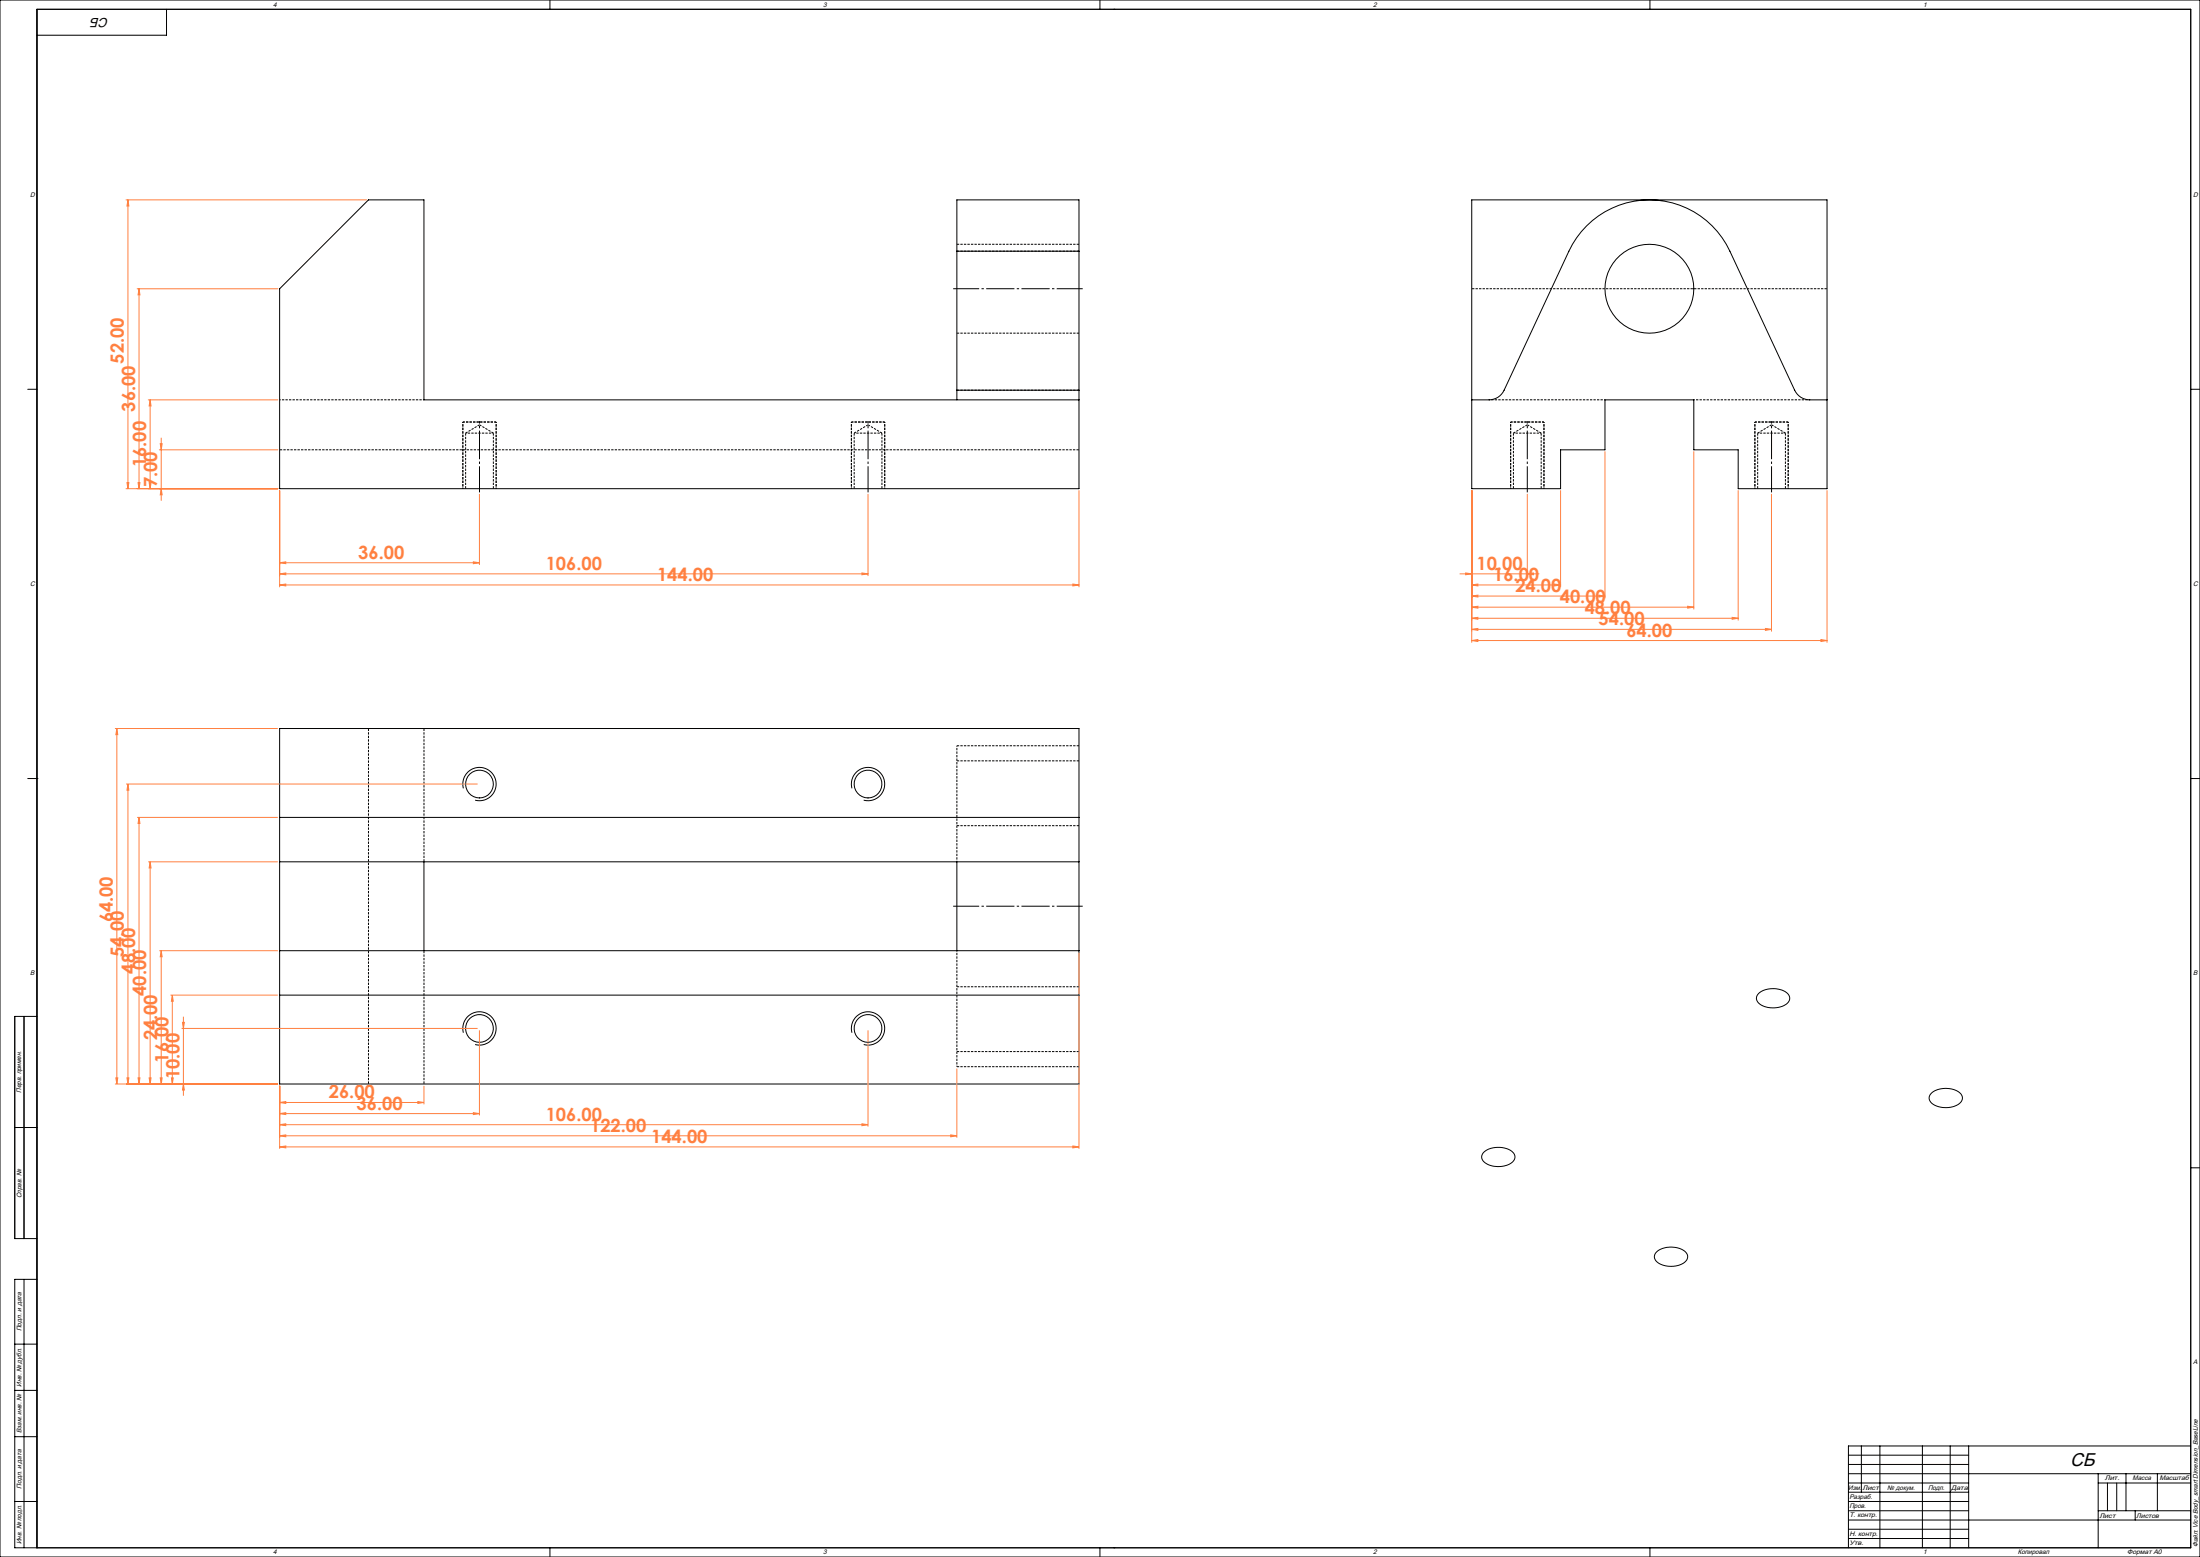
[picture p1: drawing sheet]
<svg xmlns="http://www.w3.org/2000/svg" width="1189mm" height="841mm" viewBox="0 0 1189 841" stroke-linecap="round" stroke-linejoin="round" font-family="sans-serif">
<path d="M267 234h-15M477 234h-15M833 234h-15M965 234h-15" fill="none" stroke="#000" stroke-width=".54" stroke-dasharray="1.3 .6" stroke-dashoffset=".8" stroke-linecap="butt"/>
<g fill="none" stroke="#000" stroke-width=".54" stroke-dasharray="1.3 .6" stroke-dashoffset="-.1" stroke-linecap="butt">
<path d="M795 156h192M252 234v30M462 234v30M818 234v30M950 234v30M583 243h-432M267 264v-30M477 264v-30M833 264v-30M965 264v-30M229 393v72M229 513v72"/>
<path d="M199 585v-192"/>
</g>
<path d="M583 136h-66M583 132h-66M517 180h66M583 211h-66M517 411h66M583 403h-66M583 446h-66M583 533h-66M517 576h66M583 568h-66" fill="none" stroke="#000" stroke-width=".54" stroke-dasharray="1.3 .6" stroke-linecap="butt"/>
<g fill="none" stroke="#000" stroke-width=".54" stroke-dasharray="1.3 .6" stroke-dashoffset=".7" stroke-linecap="butt">
<path d="M229 216h-78M805 216h62M915 216h63M250 264v-36M268 264v-36M460 264v-36M478 264v-36M816 264v-36M834 264v-36M948 264v-36M966 264v-36M517 403v62"/>
<path d="M517 513v63"/>
</g>
<path d="M259 229l-7 5M267 234l-8-5M469 229l-7 5M477 234l-8-5M825 229l-7 5M833 234l-8-5M957 229l-7 5M965 234l-8-5" fill="none" stroke="#000" stroke-width=".54" stroke-dasharray="1.3 .6" stroke-dashoffset=".1" stroke-linecap="butt"/>
<g fill="none" stroke="#000" stroke-width=".54">
<path d="M0 0h1189v841h-1189zM90 5v14h-70M297 0v5M594 0v5M602 5h.1M892 0v5M795 108h192v156h-48v-21h-24v-27h-48v27h-24v21h-48zM517 136v-28h66v28M517 136h66M517 136v75M583 136v75M151 156l48-48h30v108h354v48h-432z"/>
<path d="M15 210h5M517 211v5M517 211h66M583 211v5M795 216h10a9 9 0 0 0 8-5l35-75a48 48 0 0 1 43-28 48 48 0 0 1 44 28l35 75a9 9 0 0 0 8 5h9M1184 210h5M151 394h432v192h-432zM15 421h5M20 421h.1M250 426a9 9 0 0 1 8-11 9 9 0 0 1 10 9 9 9 0 0 1-11 8M460 426a9 9 0 0 1 8-11 9 9 0 0 1 10 9 9 9 0 0 1-11 8M1184 421h.1"/>
<path d="M1184 421h5M151 442h432M151 466h432M229 466v48M517 466v48M151 514h432M151 538h432M951 536l2-1 5-1 5 1 3 1a4 4 0 0 1 1 5 4 4 0 0 1-4 3h-6h-3l-3-2a4 4 0 0 1 0-6zM13 549v120M20 549h-12v120h12M250 558a9 9 0 0 1 8-11 9 9 0 0 1 10 9 9 9 0 0 1-11 8M460 558a9 9 0 0 1 8-11 9 9 0 0 1 10 9 9 9 0 0 1-11 8"/>
<path d="M1044 590l3-1 4-1 5 1 3 1a4 4 0 0 1 1 4 4 4 0 0 1-3 3l-4 1h-3l-6-2a3 3 0 0 1 0-6zM8 609h12M802 622l3-1 4-1h5l3 2a4 4 0 0 1 2 4 4 4 0 0 1-4 3l-3 1h-4l-6-2a3 3 0 0 1 0-6zM1184 631h5M895 676l4-2h4h3l4 2a4 4 0 0 1 2 4 4 4 0 0 1-4 3l-3 1h-4l-3-1-2-1a3 3 0 0 1-1-6zM13 691v145M20 691h-12v145h1176v-831h-1164v831M8 726h12M8 751h12M8 776h12M999 786h65M999 791h65"/>
<path d="M999 796h185M1006 781v25M1016 781v55M1039 781v55M1054 781v55M1064 781v55M1134 796v40M1149 796v20M1166 796v20M1184 781h-185v55M8 811h12M999 811h65"/>
<path d="M999 816h65M999 801h65M999 806h65M1134 816h50M1134 801h50M1139 801v15M1144 801v15M1154 816v5M297 836v5M594 836v5M602 836h.1M892 836v5"/>
<path d="M999 826h65M999 831h65M999 821h185"/>
<circle cx="891" cy="156" r="24"/>
<circle cx="259" cy="423" r="8"/>
<circle cx="469" cy="423" r="8"/>
<circle cx="259" cy="556" r="8"/>
<circle cx="469" cy="556" r="8"/>
</g>
<g fill="none" stroke="#ff8040" stroke-width=".54">
<path d="M68 108h130M69 108l1 3h-1zM69 108v156M74 156h76M75 156l1 3h-1zM75 156v108M80 216h70M81 216l1 3h-1zM81 216v48M87 240h1l-1 3zM87 237v33M86 243h64"/>
<path d="M867 244v79M915 244v85M68 264h82M69 261h1l-1 3zM75 261h1l-1 3zM81 261h1l-1 3zM87 264l1 3h-1zM151 265v52M259 267v38M469 267v44M583 265v52M795 265v82"/>
<path d="M825 267v44M843 265v52M939 265v70M957 267v74M987 265v82M151 304l3-1v1zM151 310l3-1v1zM151 316l3-1v1zM151 304h108M151 310h318M151 316h432M256 303l3 1h-3z"/>
<path d="M466 309l3 1h-3zM580 315l3 1h-3zM789 310h43M792 309l3 1h-3zM795 316l4-1v1zM795 316h48M825 310l4-1v1zM840 315l3 1h-3zM795 322l4-1v1zM795 328l4-1v1zM795 334l4-1v1zM795 340l4-1v1z"/>
<path d="M795 322h72M795 328h120M795 334h144M795 340h162M864 321l3 1h-3zM912 327l3 1h-3zM936 333l3 1h-3zM954 339l3 1h-3zM795 346l4-1v1zM795 346h192M984 345l3 1h-3zM62 394h88"/>
<path d="M63 394l1 3h-1zM63 394v192M68 423h190M69 423l1 4h-1zM69 423v163M74 442h76M75 442l1 3h-1zM75 442v144M80 466h70M81 466l1 3h-1zM81 466v120M86 514h64"/>
<path d="M87 514l1 3h-1zM87 514v72M583 515v106M92 538h58M93 538l1 3h-1zM93 538v48M98 555h160M99 552h1l-1 3zM99 549v43M259 557v45M469 557v52M517 577v38"/>
<path d="M62 586h88M63 582h1l-1 4zM69 582h1l-1 4zM75 582h1l-1 4zM81 582h1l-1 4zM87 582h1l-1 4zM93 582h1l-1 4zM99 586l1 3h-1zM151 596l3-1v1zM151 587v34M151 596h78M226 595l3 1h-3z"/>
<path d="M229 587v9M151 602l3-1v1zM151 607h3v1zM151 613h3v1zM151 619h3v1zM151 602h108M151 607h318M151 613h366M151 619h432M256 601l3 1h-3zM466 607h3l-3 1zM514 613h3l-3 1z"/>
<path d="M580 619h3l-3 1z"/>
</g>
<path d="M585 156h-70M585 489h-70" fill="none" stroke="#000" stroke-width=".54" stroke-dasharray="15.2 1.3 1.3 1.3" stroke-dashoffset="1.2" stroke-linecap="butt"/>
<path d="M259 234v-7M469 234v-7M825 234v-7M957 234v-7" fill="none" stroke="#000" stroke-width=".54" stroke-dasharray="15.2 1.3 1.3 1.3" stroke-dashoffset="13.9" stroke-linecap="butt"/>
<path d="M259 234v32M469 234v32M825 234v32M957 234v32" fill="none" stroke="#000" stroke-width=".54" stroke-dasharray="15.2 1.3 1.3 1.3" stroke-dashoffset="1.1" stroke-linecap="butt"/>
<path d="M268 228h-18M478 228h-18M834 228h-18M966 228h-18" fill="none" stroke="#000" stroke-width=".54" stroke-dasharray="1.3 .6" stroke-dashoffset=".2" stroke-linecap="butt"/>
<g fill="#ff8040">
<path d="M151 304l3-1v1zM256 303l3 1h-3zM151 310l3-1v1zM466 309l3 1h-3zM151 316l3-1v1zM580 315l3 1h-3z"/>
<path d="M87 264l1 3h-1zM87 240h1l-1 3zM81 261h1l-1 3zM81 216l1 3h-1zM75 261h1l-1 3zM75 156l1 3h-1zM69 261h1l-1 3zM69 108l1 3h-1z"/>
<path d="M792 309l3 1h-3zM825 310l4-1v1zM795 316l4-1v1zM840 315l3 1h-3zM795 322l4-1v1zM864 321l3 1h-3zM795 328l4-1v1zM912 327l3 1h-3zM795 334l4-1v1zM936 333l3 1h-3zM795 340l4-1v1zM954 339l3 1h-3z"/>
<path d="M795 346l4-1v1zM984 345l3 1h-3z"/>
<path d="M151 596l3-1v1zM226 595l3 1h-3zM151 602l3-1v1zM256 601l3 1h-3zM151 607h3v1zM466 607h3l-3 1zM151 613h3v1zM514 613h3l-3 1zM151 619h3v1zM580 619h3l-3 1z"/>
<path d="M93 582h1l-1 4zM93 538l1 3h-1zM87 582h1l-1 4zM87 514l1 3h-1zM81 582h1l-1 4zM81 466l1 3h-1zM75 582h1l-1 4zM75 442l1 3h-1zM63 582h1l-1 4zM63 394l1 3h-1zM69 582h1l-1 4zM69 423l1 4h-1zM99 586l1 3h-1zM99 552h1l-1 3z"/>
</g>
<text font-size="10" x="1119" y="792">СБ</text>
<g font-size="9.9" fill="#ff8040">
<text x="67" y="196" transform="rotate(-90 67 196)">52.00</text>
<text x="73" y="222" transform="rotate(-90 73 222)">36.00</text>
<text x="79" y="252" transform="rotate(-90 79 252)">16.00</text>
<text x="85" y="263" transform="rotate(-90 85 263)">7.00</text>
<text x="194" y="302">36.00</text>
<text x="295" y="308">106.00</text>
<text x="798" y="308">10.00</text>
<text x="355" y="314">144.00</text>
<text x="807" y="314">16.00</text>
<text x="819" y="320">24.00</text>
<text x="843" y="326">40.00</text>
<text x="856" y="332">48.00</text>
<text x="864" y="338">54.00</text>
<text x="879" y="344">64.00</text>
<text x="61" y="498" transform="rotate(-90 61 498)">64.00</text>
<text x="67" y="517" transform="rotate(-90 67 517)">54.00</text>
<text x="73" y="526" transform="rotate(-90 73 526)">48.00</text>
<text x="79" y="538" transform="rotate(-90 79 538)">40.00</text>
<text x="85" y="562" transform="rotate(-90 85 562)">24.00</text>
<text x="91" y="574" transform="rotate(-90 91 574)">16.00</text>
<text x="97" y="583" transform="rotate(-90 97 583)">10.00</text>
<text x="178" y="593">26.00</text>
<text x="193" y="599">36.00</text>
<text x="295" y="605">106.00</text>
<text x="319" y="611">122.00</text>
<text x="352" y="617">144.00</text>
</g>
<text font-size="7.1" x="59" y="10" transform="rotate(-180 59 10)">СБ</text>
<g font-size="3.6">
<text x="148" y="4">4</text>
<text x="445" y="4">3</text>
<text x="742" y="4">2</text>
<text x="1039" y="4">1</text>
<text x="16" y="106">D</text>
<text x="1185" y="106">D</text>
<text x="16" y="316">C</text>
<text x="1185" y="316">C</text>
<text x="16" y="527">B</text>
<text x="1185" y="527">B</text>
<text x="12" y="590" transform="rotate(-90 12 590)">Перв. примен.</text>
<text x="12" y="647" transform="rotate(-90 12 647)">Справ. №</text>
<text x="12" y="719" transform="rotate(-90 12 719)">Подп. и дата</text>
<text x="1185" y="737">A</text>
<text x="12" y="749" transform="rotate(-90 12 749)">Инв. № дубл.</text>
<text x="12" y="774" transform="rotate(-90 12 774)">Взам. инв. №</text>
<text x="1138" y="800">Лит.</text>
<text x="1152" y="800">Масса</text>
<text x="1167" y="800">Масштаб</text>
<text x="12" y="804" transform="rotate(-90 12 804)">Подп. и дата</text>
<text x="999" y="805">Изм.</text>
<text x="1000" y="810">Разраб.</text>
<text x="1007" y="805">Лист</text>
<text x="1020" y="805">№ докум.</text>
<text x="1042" y="805">Подп.</text>
<text x="1054" y="805">Дата</text>
<text x="1000" y="815">Пров.</text>
<text x="1000" y="820">Т. контр.</text>
<text x="1135" y="820">Лист</text>
<text x="1154" y="820">Листов</text>
<text x="1000" y="830">Н. контр.</text>
<text x="12" y="834" transform="rotate(-90 12 834)">Инв. № подл.</text>
<text x="148" y="840">4</text>
<text x="445" y="840">3</text>
<text x="742" y="840">2</text>
<text x="999" y="835">Утв.</text>
<text x="1039" y="840">1</text>
<text x="1090" y="840">Копировал</text>
<text x="1150" y="840">Формат А0</text>
<text x="1188" y="836" transform="rotate(-90 1188 836)">Файл: Vice Body_smart Dimension_BaseLine</text>
</g>
</svg>
